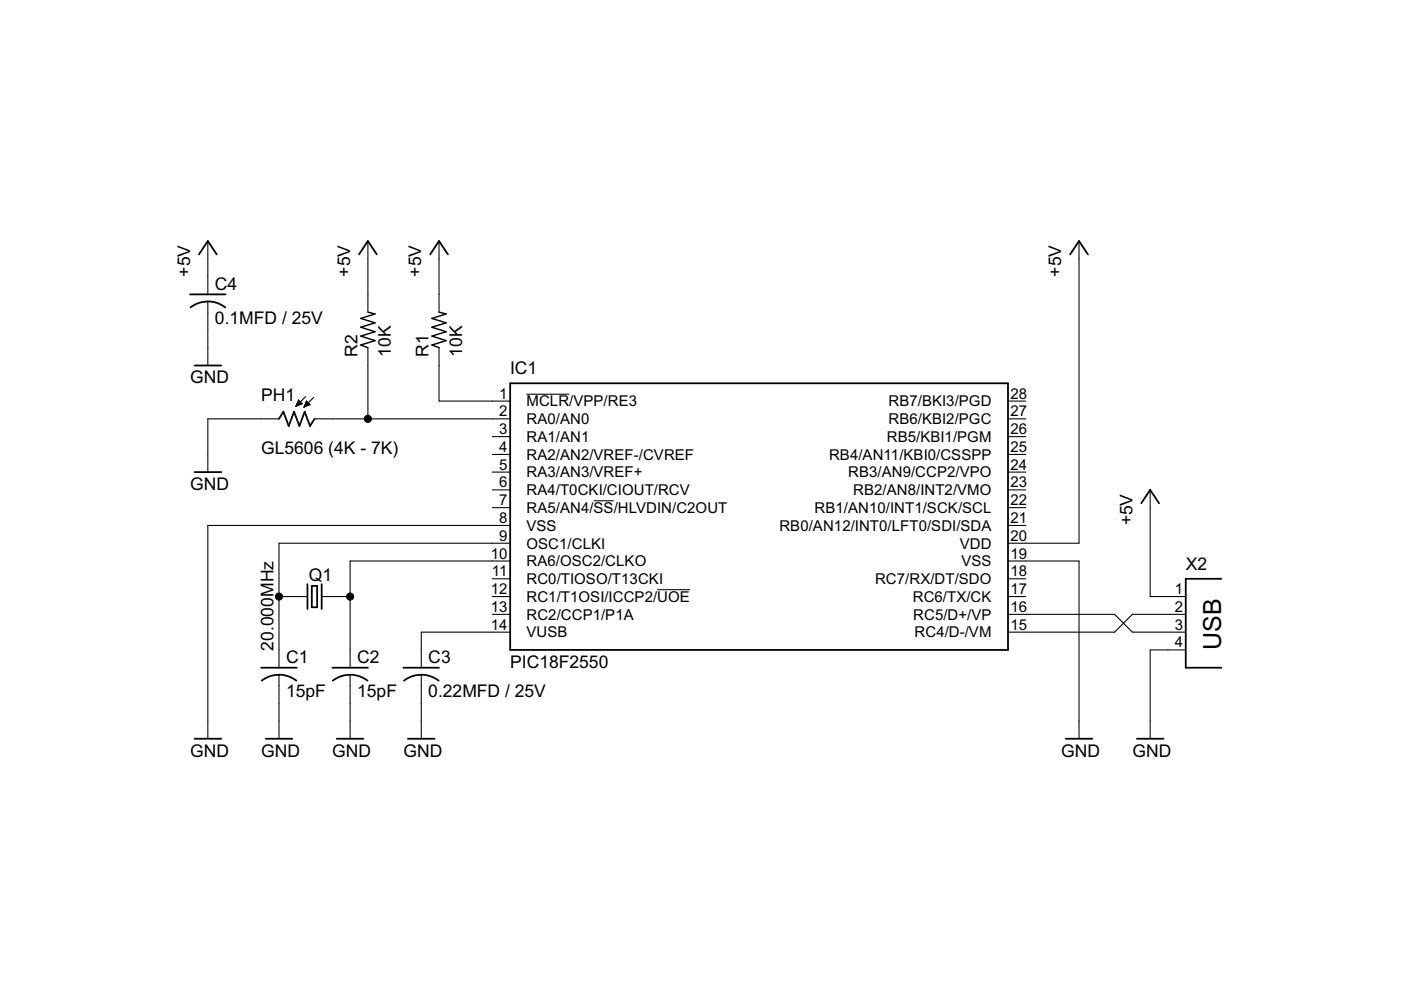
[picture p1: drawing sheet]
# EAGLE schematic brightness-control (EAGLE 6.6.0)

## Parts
C1  15pF  C-US050-024X044  [C050-024X044]
C2  15pF  C-US050-024X044  [C050-024X044]
C3  0.22MFD / 25V  C-US050-055X075  [C050-055X075]
C4  0.1MFD / 25V  C-US050-045X075  [C050-045X075]
IC1  PIC18F2550  PIC18F2550_28DIP  [DIL28-3]
PH1  GL5606 (4K - 7K)  V1060_21  [TO-5_V10]
Q1  20.000MHz  CRYSTALHC49U-LM  [HC49U-LM]
R1  10K  R-US_0207/10  [0207/10]
R2  10K  R-US_0207/10  [0207/10]
X2  PN61729  [PN61729]

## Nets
+5V: C4.1 IC1.20(VDD) R1.2 R2.2 X2.1
GND: C1.2 C2.2 C3.2 C4.2 IC1.8(VSS) IC1.19(VSS) PH1.2 X2.4
N$1: IC1.1(!MCLR!/VPP/RE3) R1.1
N$2: IC1.2(RA0/AN0) PH1.1 R2.1
N$3: C1.1 IC1.9(OSC1/CLKI) Q1.2
N$4: C2.1 IC1.10(RA6/OSC2/CLKO) Q1.1
N$5: C3.1 IC1.14(VUSB)
N$6: IC1.15(RC4/D-/VM) X2.2
N$7: IC1.16(RC5/D+/VP) X2.3
Unconnected: IC1.3(RA1/AN1) IC1.4(RA2/AN2/VREF-/CVREF) IC1.5(RA3/AN3/VREF+) IC1.6(RA4/T0CKI/CIOUT/RCV) IC1.7(RA5/AN4/!SS!/HLVDIN/C2OUT) IC1.11(RC0/TIOSO/T13CKI) IC1.12(RC1/T1OSI/ICCP2/!UOE) IC1.13(RC2/CCP1/P1A) IC1.17(RC6/TX/CK) IC1.18(RC7/RX/DT/SDO) IC1.21(RB0/AN12/INT0/LFT0/SDI/SDA) IC1.22(RB1/AN10/INT1/SCK/SCL) IC1.23(RB2/AN8/INT2/VMO) IC1.24(RB3/AN9/CCP2/VPO) IC1.25(RB4/AN11/KBI0/CSSPP) IC1.26(RB5/KBI1/PGM) IC1.27(RB6/KBI2/PGC) IC1.28(RB7/BKI3/PGD)
